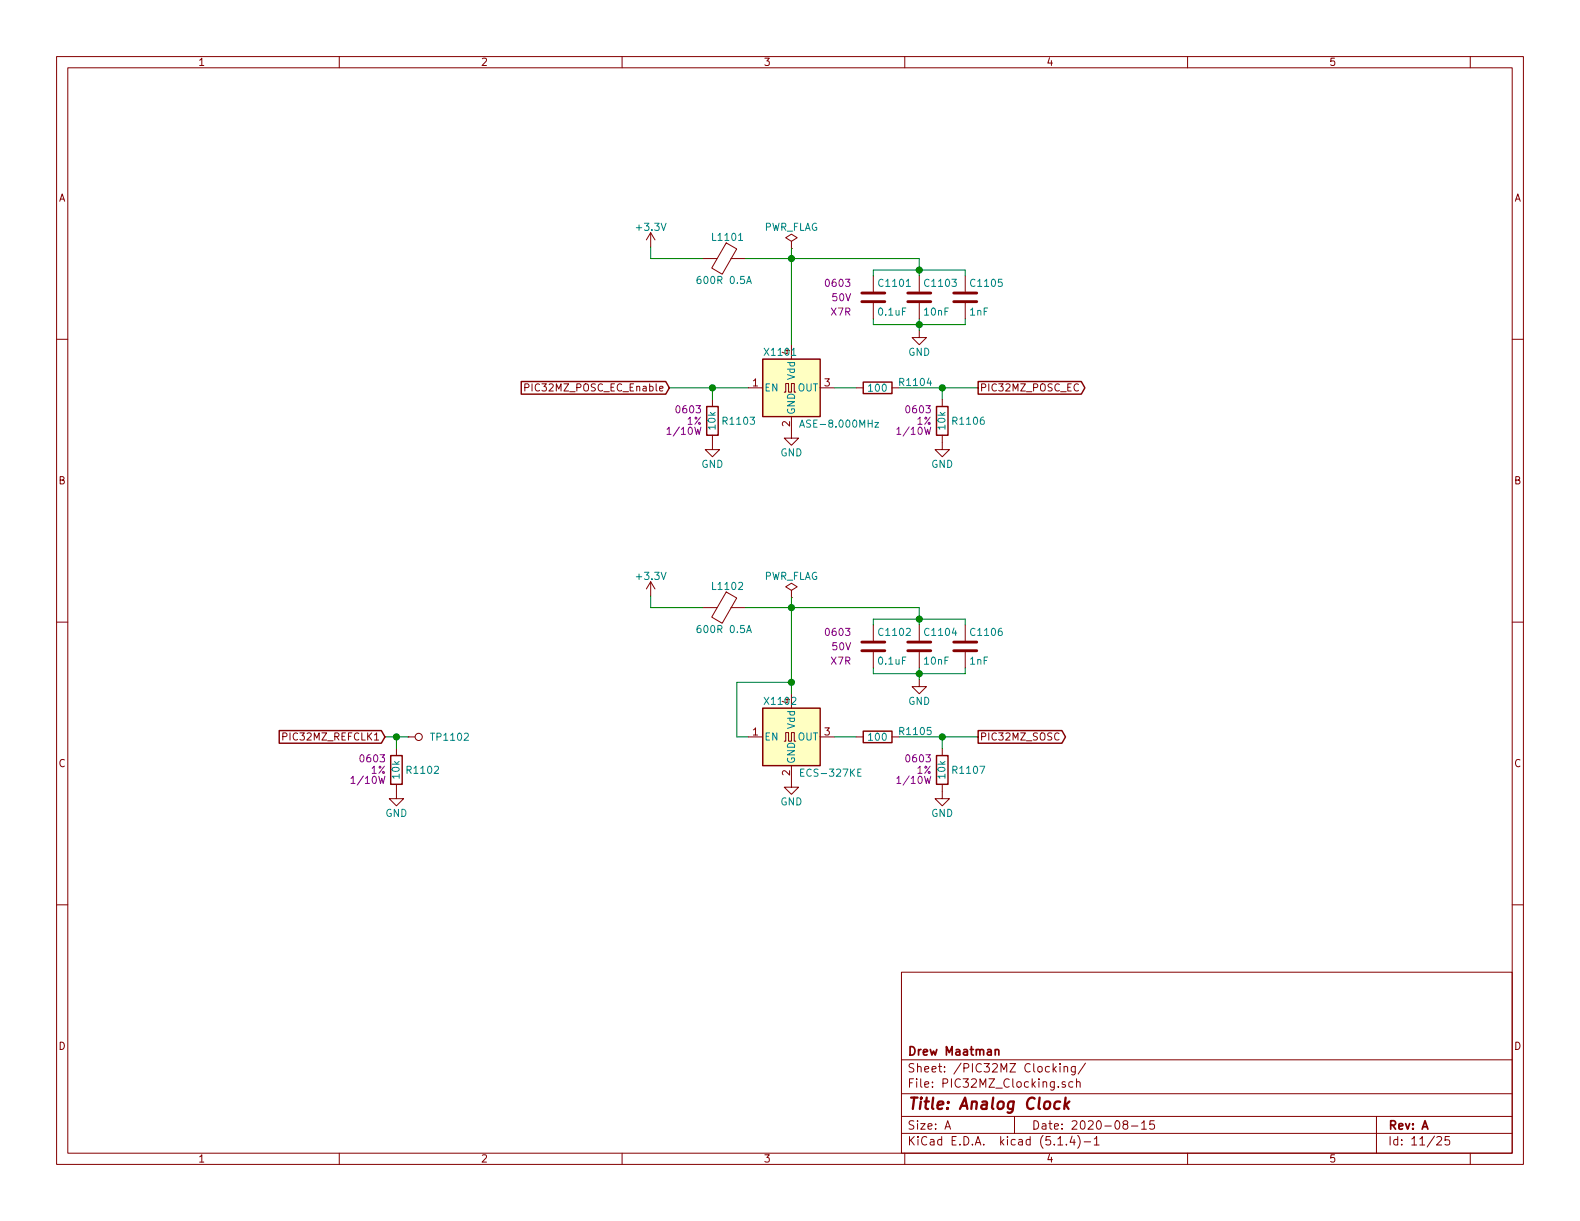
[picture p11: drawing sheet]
<svg xmlns="http://www.w3.org/2000/svg" width="279mm" height="216mm" viewBox="0 0 279 216" stroke-linecap="round" stroke-linejoin="round" font-family="sans-serif">
<g fill="none" stroke="#840000" stroke-width=".18">
<path d="M10 10h259.4v195.9h-259.4zM12 12h255.4v191.9h-255.4zM60 10v2M110 10v2M160 10v2M210 10v2M260 10v2M10 60h2M115.1 41.1l-.8 1.3M115.1 41.1v2.6M115.1 41.1l.7 1.3M124.2 45.7h2.6"/>
<path d="M128.4 43l1.9 1-2.6 4.5-1.8-1.1zM129.3 45.7h2.5M140 42.7l1-.7-1-.6-1.1 .6 1.1 .7v1.2M140 43.9h.1M154.4 48.8v2.8M154.4 53.6v2.8M162.6 58.4v1.3h1.2l-1.2 1.3-1.3-1.3h1.3M162.6 48.8v2.8M162.6 53.6v2.8M170.7 48.8v2.8M170.7 53.6v2.8M267.4 60h2"/>
<path d="M92.8 68.5h.6l.1-.2v-.3l-.2-.1h-.5v1.2M126 77v2.5h1.3l-1.3 1.3-1.3-1.3h1.3M126 70.6v1.3M132.3 68.6h2.6M138.7 69.3h.2v-1.5h.5v1.5h.6v-1.5h.5v1.5h.2M140 73.7v3.8h1.2l-1.2 1.2-1.3-1.2h1.3M140 61v2.5M145 68.6h2.6M151.4 68.6h1.3M157.7 68.6h1.3M166.6 77v2.5h1.3l-1.3 1.3-1.2-1.3h1.2M166.6 70.6v1.3"/>
<path d="M190.7 68a.6 .6 0 0 0-.8 .4 .6 .6 0 0 0 .6 .7l.2-.1M10 110h2M115.1 102.9v2.5M115.1 102.9l-.8 1.2M115.1 102.9l.7 1.2M124.2 107.4h2.6M128.4 104.7l1.9 1-2.6 4.5-1.8-1.1zM129.3 107.4h2.5M140 104.4l1-.6-1-.7-1.1 .7 1.1 .6v1.3M140 105.7h.1M154.4 110.5v2.8M154.4 115.3v2.8"/>
<path d="M162.6 110.5v2.8M162.6 115.3v2.8M170.7 110.5v2.8M170.7 115.3v2.8M267.4 110h2M50 130.3l.7-.2v-.4l-.7-.1v1.3M70.1 138.7v2.5h1.3l-1.3 1.3-1.3-1.3h1.3M70.1 132.3v1.3M72.1 130.3h.1M72.1 130.3h1.3M132.3 130.3h2.6M138.7 131.1h.2v-1.6h.5v1.6h.6v-1.6h.5v1.6h.2"/>
<path d="M140 135.4v3.8h1.2l-1.2 1.3-1.3-1.3h1.3M140 122.7v2.5M145 130.3h2.6M151.4 130.3h1.3M157.7 130.3h1.3M162.6 120.1v1.3h1.2l-1.2 1.3-1.3-1.3h1.3M166.6 138.7v2.5h1.3l-1.3 1.3-1.2-1.3h1.2M166.6 132.3v1.3M187.3 129.7a.51 .51 0 0 0-.7 0 .51 .51 0 0 0-.1 .6 .46 .46 0 0 0 .2 .5 .46 .46 0 0 0 .6-.1M10 160h2M267.4 160h2M159.4 171.9h108v32h-108z"/>
<path d="M159.4 197.4h108M159.4 193.4h108M159.4 187.4h108M167.1 199.7l.5-1.5 .5 1.5M167.2 199.2h.8M179.4 197.4v3M186.4 189l.4 .6M186.8 188.6l-.6 .5M187.5 188.1v.1M187.5 188.6v1M188.2 188.7v-.1a.37 .37 0 0 1 .6 .2v.8M188.2 188.6v1"/>
<path d="M188.4 191.3h-.4l-.2 .2 .1 .2 .5 .1v.4h-.6M189.7 191.3h-.4l-.3 .2 .1 .6 .2 .2 .4-.1M190.1 188.6v1.2l-.2 .3-.4-.1M190.1 188.6h-.4l-.3 .2 .1 .6 .2 .2 .4-.1M190.4 191.4l.2-.1h.3l.1 1M190.4 190.8v1.5M191.9 188l-1.2 1.9M198.9 198.8l-.3-.3 .1-.2a.48 .48 0 0 1 .6-.1l.1 .3-.1 .3-.6 .1a.48 .48 0 0 0 0 .6l.2 .2 .5-.2v-.4l-.2-.3M200.1 199.1h1.1M201.9 198.6l.4-.4v1.5M201.9 199.7h.8M204.1 198.2h-.7l-.1 .7 .2-.1h.5l.2 .2-.1 .5-.2 .2-.6-.2"/>
<path d="M243.4 197.4v6.5M60 203.9v2M110 203.9v2M159.4 200.4h108M160 203.9v2M187.1 202.5h.8M188.6 202.3v.2M189.6 200.9l-.4 1.1h.9M189.9 201.5v1M190.6 200.8a1.71 1.71 0 0 1 0 2.2M191.7 201.9h1.2M193.5 201.4l.4-.4v1.5"/>
<path d="M193.5 202.5h.9M210 203.9v2M254.1 201.1l.2-.1h.4l.2 .4-.9 1.1h.9M256.3 201h-.7l-.1 .7 .2-.2 .5 .1 .2 .2-.1 .5-.2 .2-.6-.2M260 203.9v2"/>
<circle cx="74" cy="130.3" r=".63"/>
</g>
<path d="M187.5 194.8a.68 .68 0 0 0-1 .3l-.1 .6 .2 .3 .1 .1 .6-.1M188.4 194.1l-.2 2M188.5 195.3l.5 .8M189.1 194.8l-.8 .7" fill="none" stroke="#840000" stroke-width=".41"/>
<path d="M176 185.7l.2-.1h.4v1M176 185.6v1" fill="none" stroke="#840000" stroke-width=".3"/>
<path d="M152.4 53.3h4.1M152.4 51.8h4.1M160.5 53.3h4.1M160.5 51.8h4.1M168.7 53.3h4M168.7 51.8h4M152.4 115.1h4.1M152.4 113.5h4.1M160.5 115.1h4.1M160.5 113.5h4.1M168.7 115.1h4M168.7 113.5h4" fill="none" stroke="#840000" stroke-width=".51"/>
<path d="M132 50.1l.5-1.2 .4 1.2M141.4 75.5l.4-1.2 .5 1.2M141.5 75.2h.6M154.7 74.7h.7l-.7 .8h.7M132 111.9l.5-1.3 .4 1.3M141.6 136.6h.4M142.2 136h-.6v1.3h.6M152.3 136h-.6v1.3h.6" fill="none" stroke="#008484" stroke-width=".18"/>
<path d="M92.2 67.5h25.5l.7 1.1-.7 1.1h-25.5zM125 71.9h2v5.1h-2zM134.9 63.5h10.1v10.2h-10.1zM152.7 67.6h5v2h-5zM165.6 71.9h2v5.1h-2zM173 67.5h18.2l.6 1.1-.6 1.1h-18.2zM49.4 129.2h18l.7 1.1-.7 1.1h-18zM69.1 133.6h2v5.1h-2zM134.9 125.2h10.1v10.2h-10.1zM152.7 129.3h5v2h-5zM165.6 133.6h2v5.1h-2zM173 129.2h14.8l.6 1.1-.6 1.1h-14.8z" fill="none" stroke="#840000" stroke-width=".25"/>
<g fill="#ffffc2" stroke="#ffffc2" stroke-width=".18">
<path d="M134.9 63.5h10.1v10.2h-10.1z"/>
<path d="M134.9 125.2h10.1v10.2h-10.1z"/>
</g>
<g fill="none" stroke="#008400" stroke-width=".18">
<path d="M115.1 43.7v2h9.1M131.8 45.7h30.8v3.1M140 43.9v17.1M154.4 48.8v-1h16.3v1M154.4 56.4v1h16.3v-1M162.6 56.4v2M118.4 68.6h13.9M126 68.6v2M147.6 68.6h3.8M159 68.6h14M166.6 68.6v2M115.1 105.4v2h9.1"/>
<path d="M131.8 107.4h30.8v3.1M140 105.7v17M154.4 110.5v-1h16.3v1M154.4 118.1v1h16.3v-1M162.6 118.1v2M68.1 130.3h4M70.1 130.3v2M140 120.7h-9.7v9.6h2M147.6 130.3h3.8M159 130.3h14M166.6 130.3v2"/>
</g>
<g fill="#008400" stroke="#008400" stroke-width=".25">
<circle cx="140" cy="107.4" r=".51"/>
<circle cx="162.6" cy="47.8" r=".51"/>
<circle cx="126" cy="68.6" r=".51"/>
<circle cx="162.6" cy="57.4" r=".51"/>
<circle cx="162.6" cy="119.1" r=".51"/>
<circle cx="162.6" cy="109.5" r=".51"/>
<circle cx="140" cy="45.7" r=".51"/>
<circle cx="166.6" cy="68.6" r=".51"/>
<circle cx="166.6" cy="130.3" r=".51"/>
<circle cx="140" cy="120.7" r=".51"/>
<circle cx="70.1" cy="130.3" r=".51"/>
</g>
<text font-size="2.8" fill="#840000" x="160.4" y="196.2">Title: Analog Clock</text>
<g font-size="2.1" fill="#840000">
<text x="160.4" y="189.6">Sheet: /PIC32MZ Clocking/</text>
<text x="160.4" y="186.6">Drew Maatman</text>
<text x="160.4" y="192.3">File: PIC32MZ_Clocking.sch</text>
<text x="160.4" y="202.5">KiCad E.D.A. kicad (5.1.4)-1</text>
<text x="160.4" y="199.7">Size: A</text>
<text x="182.4" y="199.7">Date: 2020-08-15</text>
<text x="245.4" y="199.7">Rev: A</text>
<text x="245.4" y="202.5">Id: 11/25</text>
</g>
<g font-size="1.8" fill="#840000">
<text x="35" y="11.6">1</text>
<text x="85" y="11.6">2</text>
<text x="135" y="11.6">3</text>
<text x="185" y="11.6">4</text>
<text x="235" y="11.6">5</text>
<text x="10.4" y="35.6">A</text>
<text x="267.8" y="35.6">A</text>
<text x="93.9" y="69.2">PIC32MZ_POSC_EC_Enable</text>
<text x="133.1" y="68.3">1</text>
<text x="145.8" y="68.3">3</text>
<text x="173.2" y="69.2">PIC32MZ_POSC_EC</text>
<text x="139.7" y="75.4" transform="rotate(-90 139.7 75.4)">2</text>
<text x="10.4" y="85.6">B</text>
<text x="267.8" y="85.6">B</text>
<text x="50.7" y="130.9">PIC32MZ_REFCLK1</text>
<text x="133.1" y="130">1</text>
<text x="145.8" y="130">3</text>
<text x="173.2" y="130.9">PIC32MZ_SOSC</text>
<text x="10.4" y="135.6">C</text>
<text x="139.7" y="137.1" transform="rotate(-90 139.7 137.1)">2</text>
<text x="267.8" y="135.6">C</text>
<text x="10.4" y="185.6">D</text>
<text x="267.8" y="185.6">D</text>
<text x="35" y="205.5">1</text>
<text x="85" y="205.5">2</text>
<text x="135" y="205.5">3</text>
<text x="185" y="205.5">4</text>
<text x="235" y="205.5">5</text>
</g>
<g font-size="1.8" fill="#008484">
<text x="112.7" y="40.8">+3.3V</text>
<text x="135" y="40.8">PWR_FLAG</text>
<text x="126.2" y="42.6">L1101</text>
<text x="123.8" y="50.2">600R 0.5A</text>
<text x="155.6" y="50.7">C1101</text>
<text x="163.7" y="50.7">C1103</text>
<text x="171.9" y="50.7">C1105</text>
<text x="155.4" y="55.8">0.1uF</text>
<text x="163.5" y="55.8">10nF</text>
<text x="171.6" y="55.8">1nF</text>
<text x="135.4" y="62.9">X1101</text>
<text x="139.7" y="62.7" transform="rotate(-90 139.7 62.7)">4</text>
<text x="160.6" y="62.9">GND</text>
<text x="135.1" y="69.2">EN</text>
<text x="140.6" y="67.1" transform="rotate(-90 140.6 67.1)">Vdd</text>
<text x="141" y="69.2">OUT</text>
<text x="153.7" y="69.3">100</text>
<text x="159.3" y="68.2">R1104</text>
<text x="126.5" y="75.9" transform="rotate(-90 126.5 75.9)">10k</text>
<text x="128" y="75.1">R1103</text>
<text x="140.6" y="73.4" transform="rotate(-90 140.6 73.4)">GND</text>
<text x="142.3" y="75.6">ASE-8.000MHz</text>
<text x="167.2" y="75.9" transform="rotate(-90 167.2 75.9)">10k</text>
<text x="168.7" y="75.1">R1106</text>
<text x="124" y="82.7">GND</text>
<text x="138" y="80.7">GND</text>
<text x="164.7" y="82.7">GND</text>
<text x="112.7" y="102.5">+3.3V</text>
<text x="126.2" y="104.3">L1102</text>
<text x="135" y="102.5">PWR_FLAG</text>
<text x="123.8" y="111.9">600R 0.5A</text>
<text x="155.6" y="112.4">C1102</text>
<text x="163.7" y="112.4">C1104</text>
<text x="171.9" y="112.4">C1106</text>
<text x="155.4" y="117.5">0.1uF</text>
<text x="163.5" y="117.5">10nF</text>
<text x="171.6" y="117.5">1nF</text>
<text x="135.4" y="124.6">X1102</text>
<text x="139.7" y="124.4" transform="rotate(-90 139.7 124.4)">4</text>
<text x="160.6" y="124.6">GND</text>
<text x="76.5" y="131">TP1102</text>
<text x="135.1" y="130.9">EN</text>
<text x="140.6" y="128.8" transform="rotate(-90 140.6 128.8)">Vdd</text>
<text x="141" y="130.9">OUT</text>
<text x="153.7" y="131">100</text>
<text x="159.3" y="130">R1105</text>
<text x="70.7" y="137.6" transform="rotate(-90 70.7 137.6)">10k</text>
<text x="72.2" y="136.8">R1102</text>
<text x="140.6" y="135.1" transform="rotate(-90 140.6 135.1)">GND</text>
<text x="142.1" y="137.3">ECS-327KE</text>
<text x="167.2" y="137.6" transform="rotate(-90 167.2 137.6)">10k</text>
<text x="168.7" y="136.8">R1107</text>
<text x="138" y="142.4">GND</text>
<text x="68.1" y="144.4">GND</text>
<text x="164.7" y="144.4">GND</text>
</g>
<g font-size="1.8" fill="#840084">
<text x="146.2" y="50.7">0603</text>
<text x="147.2" y="53.3">50V</text>
<text x="147" y="55.8">X7R</text>
<text x="118.4" y="76.9">1/10W</text>
<text x="119.8" y="73.1">0603</text>
<text x="121.5" y="75.1">1%</text>
<text x="159" y="76.9">1/10W</text>
<text x="160.4" y="73.1">0603</text>
<text x="162.2" y="75.1">1%</text>
<text x="146.2" y="112.4">0603</text>
<text x="147" y="117.5">X7R</text>
<text x="147.2" y="115">50V</text>
<text x="63.9" y="134.8">0603</text>
<text x="65.6" y="136.8">1%</text>
<text x="160.4" y="134.8">0603</text>
<text x="162.2" y="136.8">1%</text>
<text x="62.5" y="138.6">1/10W</text>
<text x="159" y="138.6">1/10W</text>
</g>
</svg>
